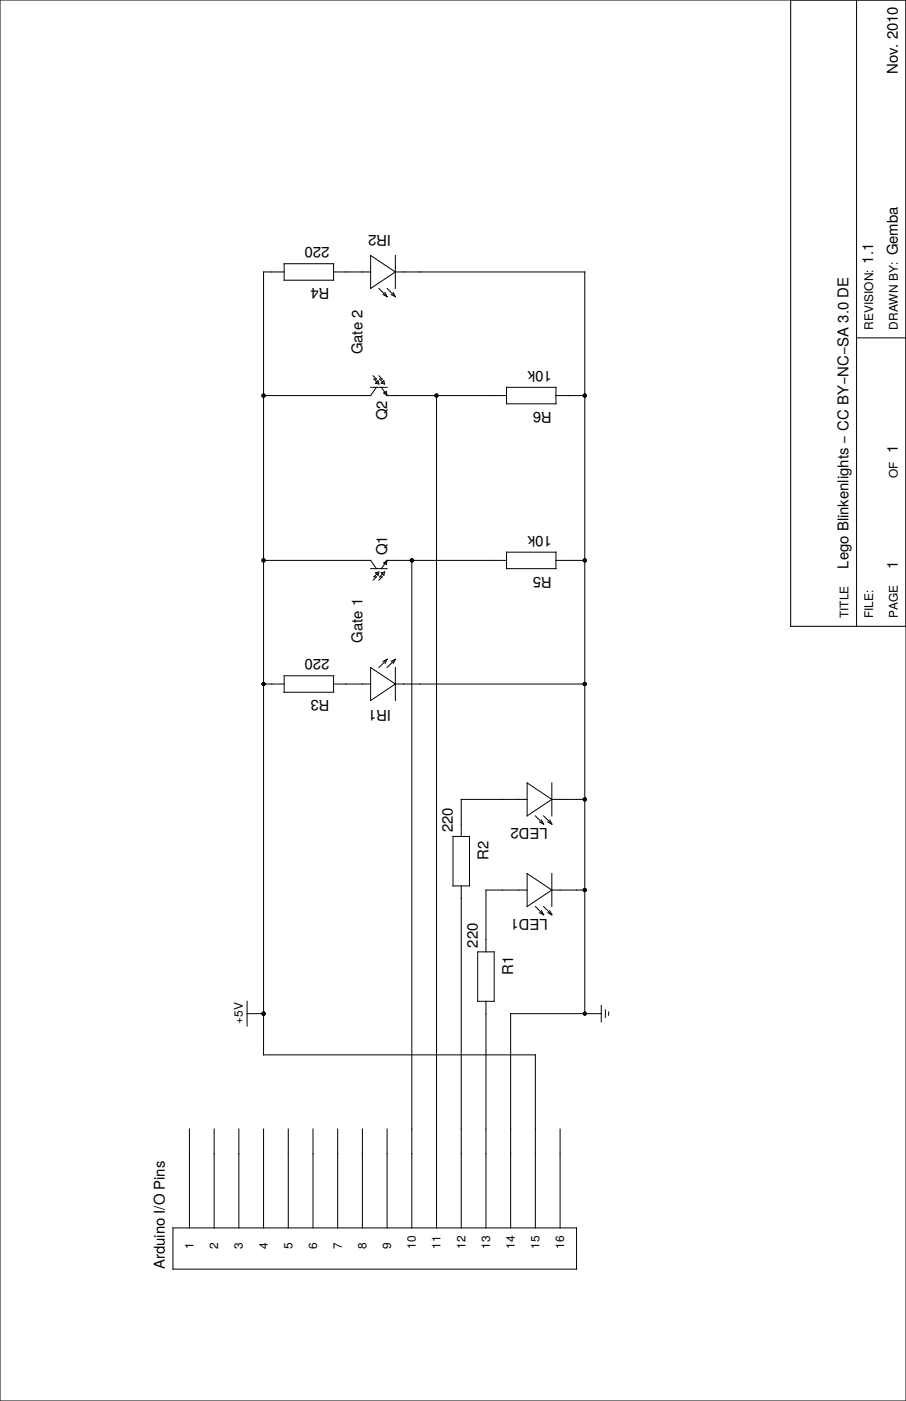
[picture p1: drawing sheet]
<svg xmlns="http://www.w3.org/2000/svg" width="279mm" height="432mm" viewBox="0 0 279 432" stroke-linecap="round" stroke-linejoin="round" font-family="sans-serif">
<g fill="none" stroke="#000" stroke-width=".31">
<path d="M0 0h279.4v431.8h-279.4zM243.8 0v193h35.6M264.2 0v193M114.3 78.7l7.6 5.1-7.6 5.1zM121.9 78.7v10.2M87.6 81.3h15.3v5.1h-15.3zM87.6 83.8h-6.3v241.3h83.8v53.4M102.9 83.8h11.4M116.8 88.9l2.6 2.5M118.1 90.8l1.3 .6M118.7 90.2l.7 1.2M119.4 88.9l2.5 2.5"/>
<path d="M120.6 90.8l1.3 .6M121.3 90.2l.6 1.2M121.9 83.8h58.4v228.6M114.3 119.4h5.1M115.1 115.8l1 1h-.8l1 1.1M116.1 119.4l-1.8 2.5h-33M116.6 117.3l.2 1.1-1-.3zM116.8 115.8l1.1 1h-.8l1 1.1M117.6 118.1l.8-.8 .2 1.1zM117.6 119.4l1.8 2.5M156.2 119.4h15.2v5.1h-15.2zM264.2 104.1h15.2"/>
<path d="M118.4 121.2l.7-.6 .3 1.3zM119.4 121.9h36.8M134.6 121.9v256.6M171.4 121.9h8.9M81.3 172.7h33l1.8 2.6M114.3 175.3h5.1M115.8 176.5l1-.2-.2 1zM116.3 176.8l-1 1h.8l-1 1M117.6 176.5l1-.2-.2 1zM118.1 176.8l-1 1h.8l-1.1 1M118.4 173.5l1-.8-.3 1.3zM119.4 172.7h36.8"/>
<path d="M119.4 172.7l-1.8 2.6M127 172.7v205.8M156.2 170.2h15.2v5.1h-15.2zM171.4 172.7h8.9M81.3 210.8h6.3M87.6 208.3h15.3v5.1h-15.3zM102.9 210.8h11.4M114.3 205.7l7.6 5.1-7.6 5.1zM119.4 203.2l-2.6 2.5M119.4 203.2l-.7 1.3M119.4 203.2l-1.3 .6M121.9 210.8h58.4"/>
<path d="M121.9 205.7v10.2M121.9 203.2l-2.5 2.5M121.9 203.2l-.6 1.3M121.9 203.2l-1.3 .6M139.7 257.8h5.1v15.2h-5.1zM162.6 246.4h-20.4v11.4M162.6 241.3l7.6 5.1-7.6 5.1zM165.1 251.5l2.5 2.5M166.4 253.4l1.2 .6M167 252.7l.6 1.3M167.6 251.5l2.6 2.5M168.9 253.4l1.3 .6"/>
<path d="M169.5 252.7l.7 1.3M170.2 241.3v10.2M170.2 246.4h10.1M142.2 273v105.5M162.6 274.3h-12.7v19.1M162.6 269.2l7.6 5.1-7.6 5.1zM165.1 279.4l2.5 2.5M167.6 279.4l2.6 2.5M170.2 269.2v10.2M170.2 274.3h10.1M147.3 293.4h5.1v15.2h-5.1zM166.4 281.3l1.2 .6"/>
<path d="M167 280.7l.6 1.2M168.9 281.3l1.3 .6M169.5 280.7l.7 1.2M76.2 312.4h5.1M76.2 308.6v7.6M149.9 308.6v69.9M185.4 312.4h-27.9v66.1M185.4 309.9v5.1M186.7 311.3v2.3M187.7 311.9v1M58.4 348v30.5M66 348v30.5"/>
<path d="M73.7 348v30.5M81.3 348v30.5M88.9 348v30.5M96.5 348v30.5M104.1 348v30.5M111.8 348v30.5M119.4 348v30.5M172.7 348v30.5M53.3 378.5h124.5v12.7h-124.5z"/>
</g>
<g fill="#000">
<circle cx="81.3" cy="121.9" r=".63"/>
<circle cx="134.6" cy="121.9" r=".63"/>
<circle cx="180.3" cy="121.9" r=".64"/>
<circle cx="81.3" cy="172.7" r=".63"/>
<circle cx="127" cy="172.7" r=".63"/>
<circle cx="180.3" cy="172.7" r=".64"/>
<circle cx="81.3" cy="210.8" r=".63"/>
<circle cx="180.3" cy="210.8" r=".64"/>
<circle cx="180.3" cy="246.4" r=".63"/>
<circle cx="180.3" cy="274.3" r=".64"/>
<circle cx="81.3" cy="312.4" r=".63"/>
<circle cx="180.3" cy="312.4" r=".64"/>
</g>
<g font-size="4.6">
<text x="276.9" y="22.9" transform="rotate(-90 276.9 22.9)">Nov. 2010</text>
<text x="101.6" y="76.2" transform="rotate(-180 101.6 76.2)">220</text>
<text x="120.6" y="72.4" transform="rotate(-180 120.6 72.4)">IR2</text>
<text x="269.2" y="81.3" transform="rotate(-90 269.2 81.3)">1.1</text>
<text x="276.9" y="78.7" transform="rotate(-90 276.9 78.7)">Gemba</text>
<text x="101.6" y="88.9" transform="rotate(-180 101.6 88.9)">R4</text>
<text x="111.8" y="109.2" transform="rotate(-90 111.8 109.2)">Gate 2</text>
<text x="170.2" y="114.3" transform="rotate(-180 170.2 114.3)">10k</text>
<text x="119.4" y="129.6" transform="rotate(-90 119.4 129.6)">Q2</text>
<text x="170.2" y="127" transform="rotate(-180 170.2 127)">R6</text>
<text x="276.9" y="139.7" transform="rotate(-90 276.9 139.7)">1</text>
<text x="170.2" y="165.1" transform="rotate(-180 170.2 165.1)">10k</text>
<text x="119.4" y="171.2" transform="rotate(-90 119.4 171.2)">Q1</text>
<text x="170.2" y="177.8" transform="rotate(-180 170.2 177.8)">R5</text>
<text x="261.6" y="175.3" transform="rotate(-90 261.6 175.3)">Lego Blinkenlights − CC BY−NC−SA 3.0 DE</text>
<text x="276.9" y="175.3" transform="rotate(-90 276.9 175.3)">1</text>
<text x="101.6" y="203.2" transform="rotate(-180 101.6 203.2)">220</text>
<text x="111.8" y="198.1" transform="rotate(-90 111.8 198.1)">Gate 1</text>
<text x="101.6" y="215.9" transform="rotate(-180 101.6 215.9)">R3</text>
<text x="120.6" y="218.9" transform="rotate(-180 120.6 218.9)">IR1</text>
<text x="139.7" y="256.5" transform="rotate(-90 139.7 256.5)">220</text>
<text x="168.9" y="255.3" transform="rotate(-180 168.9 255.3)">LED2</text>
<text x="150.7" y="264.9" transform="rotate(-90 150.7 264.9)">R2</text>
<text x="168.9" y="283.2" transform="rotate(-180 168.9 283.2)">LED1</text>
<text x="147.3" y="292.1" transform="rotate(-90 147.3 292.1)">220</text>
<text x="158.3" y="300.5" transform="rotate(-90 158.3 300.5)">R1</text>
<text x="50.8" y="391.2" transform="rotate(-90 50.8 391.2)">Arduino I/O Pins</text>
</g>
<g font-size="3.7">
<text x="269.2" y="101.6" transform="rotate(-90 269.2 101.6)">REVISION:</text>
<text x="276.9" y="101.6" transform="rotate(-90 276.9 101.6)">DRAWN BY:</text>
<text x="276.9" y="147.3" transform="rotate(-90 276.9 147.3)">OF</text>
<text x="261.6" y="190.5" transform="rotate(-90 261.6 190.5)">TITLE</text>
<text x="269.2" y="190.5" transform="rotate(-90 269.2 190.5)">FILE:</text>
<text x="276.9" y="190.5" transform="rotate(-90 276.9 190.5)">PAGE</text>
<text x="74.9" y="315.6" transform="rotate(-90 74.9 315.6)">+5V</text>
<text x="59.7" y="384.8" transform="rotate(-90 59.7 384.8)">1</text>
<text x="67.3" y="384.8" transform="rotate(-90 67.3 384.8)">2</text>
<text x="74.9" y="384.8" transform="rotate(-90 74.9 384.8)">3</text>
<text x="82.5" y="384.8" transform="rotate(-90 82.5 384.8)">4</text>
<text x="90.2" y="384.8" transform="rotate(-90 90.2 384.8)">5</text>
<text x="97.8" y="384.8" transform="rotate(-90 97.8 384.8)">6</text>
<text x="105.4" y="384.8" transform="rotate(-90 105.4 384.8)">7</text>
<text x="113" y="384.8" transform="rotate(-90 113 384.8)">8</text>
<text x="120.6" y="384.8" transform="rotate(-90 120.6 384.8)">9</text>
<text x="128.3" y="384.8" transform="rotate(-90 128.3 384.8)">10</text>
<text x="135.9" y="384.8" transform="rotate(-90 135.9 384.8)">11</text>
<text x="143.5" y="384.8" transform="rotate(-90 143.5 384.8)">12</text>
<text x="151.1" y="384.8" transform="rotate(-90 151.1 384.8)">13</text>
<text x="158.7" y="384.8" transform="rotate(-90 158.7 384.8)">14</text>
<text x="166.4" y="384.8" transform="rotate(-90 166.4 384.8)">15</text>
<text x="174" y="384.8" transform="rotate(-90 174 384.8)">16</text>
</g>
</svg>
